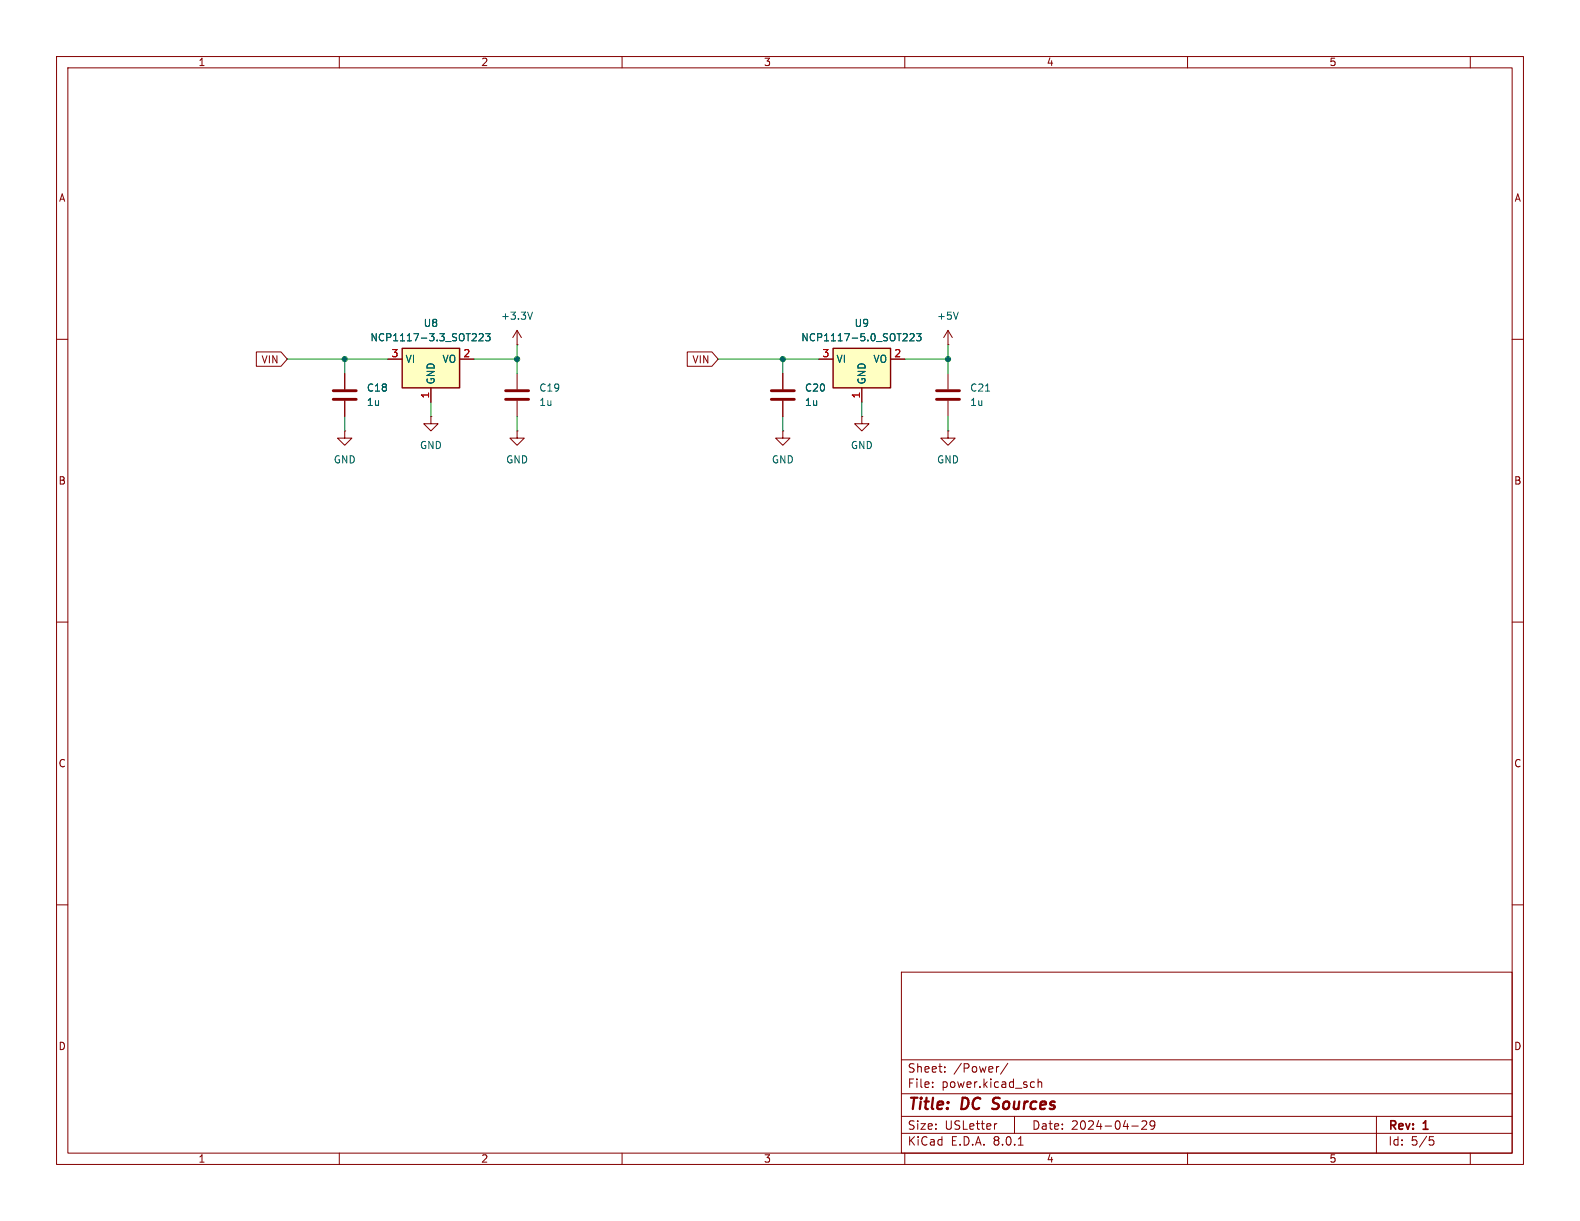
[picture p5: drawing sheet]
<svg xmlns="http://www.w3.org/2000/svg" width="279mm" height="216mm" viewBox="0 0 279 216" stroke-linecap="round" stroke-linejoin="round" font-family="sans-serif">
<g fill="none" stroke="#840000" stroke-width=".18">
<path d="M10 10h259.4v195.9h-259.4zM12 12h255.4v191.9h-255.4zM60 10v2M110 10v2M160 10v2M210 10v2M260 10v2M10 60h2M167.6 58.4v2.6M167.6 58.4l-.7 1.3M167.6 58.4l.8 1.3M267.4 60h2"/>
<path d="M61 76.2v1.3h1.2l-1.2 1.2-1.3-1.2h1.3M61 76.2h.1M61 66v2.8M61 70.9v2.8M76.2 73.7v1.2h1.3l-1.3 1.3-1.3-1.3h1.3M76.2 73.7h.1M138.4 66v2.8M138.4 70.9v2.8M152.4 73.7v1.2h1.3l-1.3 1.3-1.3-1.3h1.3M152.4 73.7h.1M167.6 76.2v1.3h1.3l-1.3 1.2-1.2-1.2h1.2M167.6 76.2h.1"/>
<path d="M167.6 61h.1M167.6 66v2.8M167.6 70.9v2.8M10 110h2M267.4 110h2M10 160h2M267.4 160h2M159.4 171.9h108v32h-108zM159.4 197.4h108M159.4 193.4h108M159.4 187.4h108M164.9 192.1v.2"/>
<path d="M164.9 191.4v.1M167.1 189.4v.2M167.1 188.7v.1M176.3 198.7l-.3 .1M176.6 188.6l-.2 .1M178.2 188l-1.3 1.9M179.4 197.4v3M182.5 191.3l.4 .1M182.9 192.2l-.4 .1M183.6 191.4l.2-.1 .3 .1 .1 .9M183.6 190.8v1.5M200.1 199.1h1.2"/>
<path d="M201.9 198.3l.6-.1 .2 .1 .1 .3-.9 1.1h.9M204.2 198.8l-.3 .3h-.3l-.2-.3 .1-.5 .4-.1 .2 .1a.99 .99 0 0 1-.3 1.4h-.3M243.4 197.4v6.5M60 203.9v2M110 203.9v2M159.4 200.4h108M160 203.9v2M180.1 202.5h.8M210 203.9v2M252.8 201h.7M252.9 201.6h.4l.3 .2-.2 .6-.5 .1M260 203.9v2"/>
</g>
<path d="M175.4 196l.3 .1M175.7 194.3l-.1 .4 .1 .2" fill="none" stroke="#840000" stroke-width=".4"/>
<path d="M58.9 70.6h4.1M58.9 69.1h4.1M136.4 70.6h4.1M136.4 69.1h4.1M165.6 70.6h4.1M165.6 69.1h4.1" fill="none" stroke="#840000" stroke-width=".51"/>
<path d="M169.5 55.2l-.5 1.3M174.3 69.2h.7" fill="none" stroke="#006464" stroke-width=".18"/>
<path d="M147.3 61.6h10.2v7h-10.2z" fill="#ffffc2"/>
<path d="M147.3 61.6h10.2v7h-10.2z" fill="none" stroke="#840000" stroke-width=".25"/>
<path d="M138.4 76.2v1.3h1.3l-1.3 1.2-1.2-1.2h1.2M138.4 76.2h.1M144.8 63.5h2.5M152.4 68.6v2.5M157.5 63.5h2.5" fill="none" stroke="#840000" stroke-width=".18"/>
<path d="M160.4 59.1v.4M160.9 59.1l.5-.1 .3 .4-.8 .9h.8M162.1 59h.8l-.5 .5 .4 .1v.5l-.2 .2-.5-.2M159.7 60.3h.7" fill="none" stroke="#006464" stroke-width=".18"/>
<path d="M71.1 61.6h10.2v7h-10.2z" fill="#ffffc2"/>
<path d="M71.1 61.6h10.2v7h-10.2z" fill="none" stroke="#840000" stroke-width=".25"/>
<g fill="none" stroke="#840000" stroke-width=".18">
<path d="M91.4 58.4l-.7 1.3M91.4 58.4v2.6M91.4 58.4l.8 1.3M45.3 62.2h4.4l1.1 1.3-1.1 1.3h-4.4zM61 66v2.8M61 70.9v2.8M68.6 63.5h2.5M76.2 68.6v2.5M81.3 63.5h2.5M91.4 61h.1M91.4 76.2v1.3h1.3l-1.3 1.2-1.2-1.2h1.2M91.4 76.2h.1"/>
<path d="M91.4 66v2.8M91.4 70.9v2.8M121.5 62.2h4.4l1.1 1.3-1.1 1.3h-4.4zM138.4 66v2.8M138.4 70.9v2.8M144.8 63.5h2.5M152.4 68.6v2.5M157.5 63.5h2.5"/>
</g>
<path d="M84.2 59.1v.4M84.7 59.1l.5-.1 .3 .4-.8 .9h.8M85.9 59h.8l-.5 .5 .4 .1v.5l-.2 .2-.5-.2M94.2 55.2l-.5 1.3M160.4 59.1v.4M160.9 59.1l.5-.1 .3 .4-.8 .9h.8M162.1 59h.8l-.5 .5 .4 .1v.5l-.2 .2-.5-.2M83.5 60.3h.7M159.7 60.3h.7" fill="none" stroke="#006464" stroke-width=".18"/>
<path d="M89.4 70.6h4.1M89.4 69.1h4.1" fill="none" stroke="#840000" stroke-width=".51"/>
<g fill="none" stroke="#009600" stroke-width=".18">
<path d="M50.8 63.5h17.8M61 63.5v2.5M61 73.7v2.5M76.2 71.1v2.6M83.8 63.5h7.6M91.4 61v5M91.4 73.7v2.5M127 63.5h17.8M138.4 63.5v2.5M138.4 73.7v2.5M152.4 71.1v2.6M160 63.5h7.6"/>
<path d="M167.6 61v5M167.6 73.7v2.5"/>
</g>
<g fill="#009600" stroke="#009600" stroke-width=".18">
<circle cx="167.6" cy="63.5" r=".46"/>
<circle cx="91.4" cy="63.5" r=".46"/>
<circle cx="61" cy="63.5" r=".46"/>
<circle cx="138.4" cy="63.5" r=".46"/>
</g>
<g font-size="2.8" fill="#840000">
<text x="160.4" y="196.8">Title:</text>
<text x="170.1" y="196.8">DC</text>
<text x="176.4" y="196.8">Sources</text>
</g>
<g font-size="2.1" fill="#840000">
<text x="160.4" y="189.9">Sheet:</text>
<text x="168.6" y="189.9">/Power/</text>
<text x="160.4" y="192.6">File:</text>
<text x="166.5" y="192.6">power.kicad_sch</text>
<text x="160.4" y="202.8">KiCad</text>
<text x="160.4" y="200">Size:</text>
<text x="167.1" y="200">USLetter</text>
<text x="168.1" y="202.8">E.D.A.</text>
<text x="175.7" y="202.8">8.0.1</text>
<text x="182.4" y="200">Date:</text>
<text x="189.4" y="200">2024-04-29</text>
<text x="245.4" y="200.2">Rev:</text>
<text x="245.4" y="202.8">Id:</text>
<text x="249.5" y="202.8">5/5</text>
<text x="251.8" y="200.2">1</text>
</g>
<g font-size="1.8" fill="#840000">
<text x="35" y="11.9">1</text>
<text x="85" y="11.9">2</text>
<text x="135" y="11.9">3</text>
<text x="185" y="11.9">4</text>
<text x="235" y="11.9">5</text>
<text x="10.3" y="35.9">A</text>
<text x="267.7" y="35.9">A</text>
<text x="46.1" y="64.5">VIN</text>
<text x="122.3" y="64.5">VIN</text>
<text x="10.3" y="85.9">B</text>
<text x="267.7" y="85.9">B</text>
<text x="10.3" y="135.9">C</text>
<text x="267.7" y="135.9">C</text>
<text x="10.3" y="185.9">D</text>
<text x="267.7" y="185.9">D</text>
<text x="35" y="205.8">1</text>
<text x="85" y="205.8">2</text>
<text x="135" y="205.8">3</text>
<text x="185" y="205.8">4</text>
<text x="235" y="205.8">5</text>
</g>
<g font-size="1.8" fill="#006464">
<text x="74.8" y="58">U8</text>
<text x="88.5" y="56.7">+3.3V</text>
<text x="151" y="58">U9</text>
<text x="165.6" y="56.7">+5V</text>
<text x="65.4" y="60.6">NCP1117-3.3_SOT223</text>
<text x="71.6" y="64.4">VI</text>
<text x="78.1" y="64.4">VO</text>
<text x="141.6" y="60.6">NCP1117-5.0_SOT223</text>
<text x="147.8" y="64.4">VI</text>
<text x="154.3" y="64.4">VO</text>
<text x="64.8" y="72">1u</text>
<text x="64.8" y="69.4">C18</text>
<text x="77.1" y="68.1" transform="rotate(-90 77.1 68.1)">GND</text>
<text x="95.3" y="72">1u</text>
<text x="95.3" y="69.4">C19</text>
<text x="142.2" y="72">1u</text>
<text x="142.2" y="69.4">C20</text>
<text x="153.3" y="68.1" transform="rotate(-90 153.3 68.1)">GND</text>
<text x="171.5" y="72">1u</text>
<text x="171.5" y="69.4">C21</text>
<text x="58.9" y="82.1">GND</text>
<text x="74.2" y="79.6">GND</text>
<text x="89.4" y="82.1">GND</text>
<text x="136.4" y="82.1">GND</text>
<text x="150.4" y="79.6">GND</text>
<text x="165.6" y="82.1">GND</text>
</g>
<g font-size="1.8" fill="#a90000">
<text x="69.1" y="63.2">3</text>
<text x="81.8" y="63.2">2</text>
<text x="145.3" y="63.2">3</text>
<text x="158" y="63.2">2</text>
<text x="75.9" y="70.6" transform="rotate(-90 75.9 70.6)">1</text>
<text x="152.1" y="70.6" transform="rotate(-90 152.1 70.6)">1</text>
</g>
</svg>
